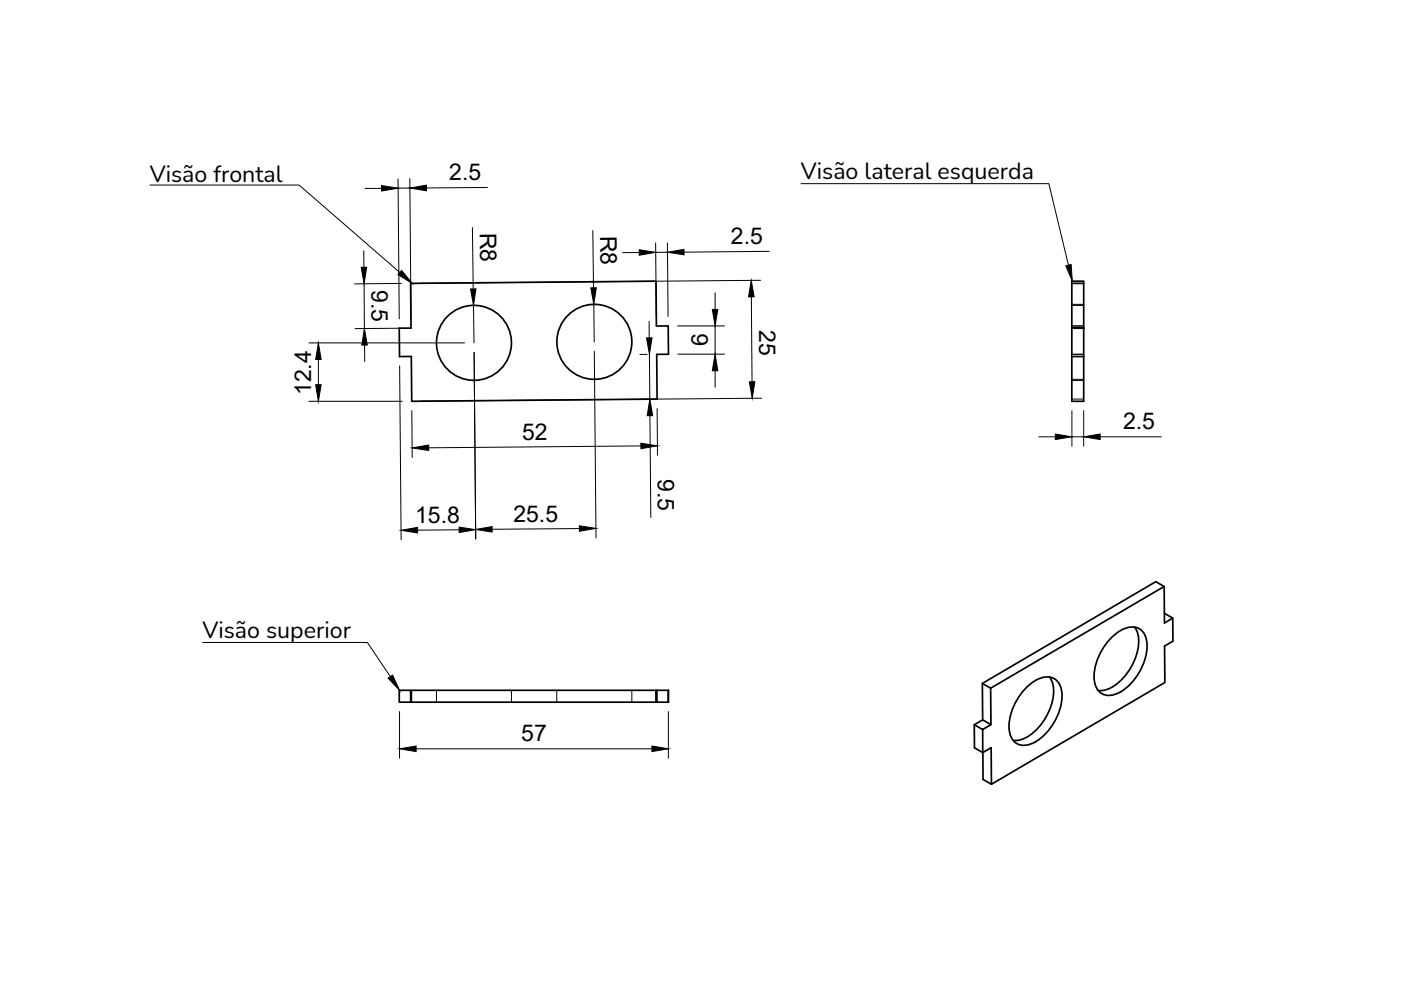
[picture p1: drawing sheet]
<svg xmlns="http://www.w3.org/2000/svg" width="297mm" height="210mm" viewBox="0 0 297 210" stroke-linecap="round" stroke-linejoin="round" font-family="sans-serif">
<!-- layer: Visible -->
<g fill="none" stroke="#000" stroke-width=".36">
<path d="M87.1 60.1l52-.5 .1 9.5h2.5v6h-2.5l.1 9.5-52 .5-.1-9.5h-2.5l-.1-6h2.5zM227.2 69.6h2.6zM227.2 69.6v-10h2.6v10M227.2 75.6h2.6M227.2 69.6v15.5h2.6v-15.5M227.2 60.1h2.6M236 134.9a5.7 5.7 0 0 1 4.9-1.9 3.6 3.6 0 0 1 2.3 4 12 12 0 0 1-6.5 10.1 3.2 3.2 0 0 1-4.7-2.7 12 12 0 0 1 4-9.5zM240.6 133a7 7 0 0 1 .1 6.5 10.9 10.9 0 0 1-6.5 6.8l-1.4 .1M246.8 124.3l-1.8-1-36.7 21.6v7.7M246.9 130l1.7 1.1 .1 4.8-1.8 1.1 .1 7.7-36.8 21.6-.1-7.8-1.7 1.1-1.8-1v-4.9M248.6 131.1l-1.7 1-.1-7.8-36.8 21.6 .1 7.7M87.1 146.4h-2.5v2.5h2.5"/>
<path d="M87.1 148.9h52.1M139.1 146.4h-52v2.5M139.2 146.4l-.1 2.5M141.7 146.4v2.5zM141.7 146.4h-2.5v2.5h2.5M206.6 153.7l1.7-1.1 1.8 1-1.8 1.1zM208.3 144.9l1.7 1M208.3 154.7l.1 10.6 1.8 1M217.9 145.5a5.7 5.7 0 0 1 5-1.9 3.6 3.6 0 0 1 2.3 3.9 12 12 0 0 1-6.6 10.2 3.2 3.2 0 0 1-4.6-2.7 12 12 0 0 1 3.9-9.5zM222.5 143.6a7 7 0 0 1 .2 6.5 10.9 10.9 0 0 1-6.5 6.8l-1.4 .1"/>
<circle cx="100.5" cy="72.7" r="7.9"/>
<circle cx="126" cy="72.5" r="7.9"/>
</g>
<!-- layer: Hidden -->
<g fill="none" stroke="#000" stroke-width=".21">
<path d="M227.2 75.6h2.6M227.2 75.1h2.6M227.2 69.1h2.6M227.2 64.5h2.6M227.2 64.8h2.6M227.2 84.6h2.6M227.2 80.4h2.6M227.2 80.7h2.6M84.7 146.4v2.5M87.1 146.4v2.5M87.2 146.4v2.5M87.3 146.4v2.5"/>
<path d="M92.5 146.4v2.5M108.4 146.4v2.5M118 146.4v2.5M134 146.4v2.5M139.2 146.4v2.5M139.3 146.4v2.5"/>
</g>
<!-- layer: Dimensions -->
<g fill="none" stroke="#000" stroke-width=".21">
<path d="M80.9 39.9l-3.5 .1M84.4 37.9l.2 29.7M86.9 37.9l.2 29.7M86.9 39.9h-2.5M103.4 39.7l-13 .1M77.1 53.2l.1 3.5M100.2 48.3l.1 12.9M125.7 48.9l.1 12.1M135.5 53.5l-3.5 .1M139 51.5l.1 15.6M141.5 51.5l.1 15.6M141.5 53.5h-2.5"/>
<path d="M161.3 59.4l-72.2 .7M163.1 53.3l-18.1 .2M65.5 72.7h33M67.5 76.2v5.4M77.2 60.2l.1 9.5M77.3 73.2v3.5M84.7 77.6l.3 36.8M85.1 60.1l-9.9 .1M85.2 69.6l-9.9 .1M100.4 64.8l.1 7.9M100.5 74.7l.4 39.6M125.9 64.5l.1 8"/>
<path d="M126 74.5l.4 39.5M137.2 75.1l-1.5 .1M137.6 68.1v3.5M137.7 75.1l.1 9.5M143.7 69.1h9.9M143.7 75.1h9.9M151.6 62.1v3.5M151.6 69.1v6M151.6 78.6v3.5M159.3 62.9l.1 18.1M65.5 85.1h19.8M87.3 87.1l.1 9.9"/>
<path d="M135.9 94.5l-45 .4M137.3 84.6l-1.5 .1M137.8 88.1l.2 21.6M139.3 86.6l.1 9.9M161.5 84.4l-72.2 .7M220.3 92.6h3.5M227.3 87.1v7.5M227.3 92.6h2.5M229.8 87.1v7.5M233.3 92.6h12.9M97.3 112.3l-8.8 .1M122.8 112.1l-18.5 .1"/>
<path d="M84.7 150.9v9.9M88.2 158.8h50M141.7 150.9v9.9"/>
</g>
<g fill="#000" stroke="#000" stroke-width=".21">
<path d="M80.9 39.3l3.5 .6-3.5 .6zM86.9 39.9l3.5-.6v1.1zM76.6 56.7h1.1l-.5 3.5zM135.5 53l3.5 .5-3.5 .6zM141.5 53.5l3.5-.6v1.1zM67.5 72.7l.6 3.5h-1.2zM77.3 69.7l.6 3.5h-1.2zM99.8 61.3l1.1-.1-.5 3.6zM125.3 61h1.1l-.5 3.5zM137.1 71.6h1.1l-.5 3.5zM151 65.6h1.2l-.6 3.5zM151.6 75.1l.6 3.5h-1.2z"/>
<path d="M159.3 59.5l.6 3.4h-1.2zM66.9 81.6h1.2l-.6 3.5zM87.4 95l3.5-.6v1.1zM135.9 94l3.5 .5-3.5 .6zM137.8 84.6l.6 3.5h-1.2zM158.9 81l1.1-.1-.5 3.5zM223.8 92l3.5 .6-3.5 .6zM229.8 92.6l3.5-.6v1.2zM85 112.4l3.5-.6v1.2zM97.3 111.8l3.5 .5-3.5 .6zM100.8 112.3l3.5-.7 .1 1.2zM122.8 111.5l3.5 .5-3.4 .6z"/>
<path d="M84.7 158.8l3.5-.6v1.2zM138.2 158.2l3.5 .6-3.5 .6z"/>
</g>
<!-- layer: Annotations -->
<path d="M85.2 57.3l2.2 2.8-3-1.9zM226 56.4l1.1-.3 .3 3.5zM82.3 143.8l.9-.7 1.5 3.3z" fill="#000" stroke="#000" stroke-width=".21"/>
<path d="M31.8 39.2h31.6l21.4 18.6M169.8 38.9h52.6l4.1 17.3M43 136.2h34.9l4.9 7.3" fill="none" stroke="#000" stroke-width=".21"/>
<g font-size="4.9">
<text x="31.7" y="38.5">Visão frontal</text>
<text x="95.2" y="38.2" transform="rotate(-1 95.2 38.2)">2.5</text>
<text x="169.8" y="38">Visão lateral esquerda</text>
<text x="101.7" y="49.4" transform="rotate(89 101.7 49.4)">R8</text>
<text x="127.3" y="50" transform="rotate(89 127.3 50)">R8</text>
<text x="155" y="51.8" transform="rotate(-1 155 51.8)">2.5</text>
<text x="78.8" y="61.5" transform="rotate(89 78.8 61.5)">9.5</text>
<text x="160.9" y="70" transform="rotate(90 160.9 70)">25</text>
<text x="150.1" y="73.4" transform="rotate(-90 150.1 73.4)">6</text>
<text x="66" y="83.8" transform="rotate(-90 66 83.8)">12.4</text>
<text x="110.7" y="93.2">52</text>
<text x="238.1" y="91.1">2.5</text>
<text x="139.5" y="101.6" transform="rotate(90 139.5 101.6)">9.5</text>
<text x="88" y="110.9">15.8</text>
<text x="108.8" y="110.6" transform="rotate(-1 108.8 110.6)">25.5</text>
<text x="42.9" y="135.3">Visão superior</text>
<text x="110.5" y="157.2">57</text>
</g>
</svg>
